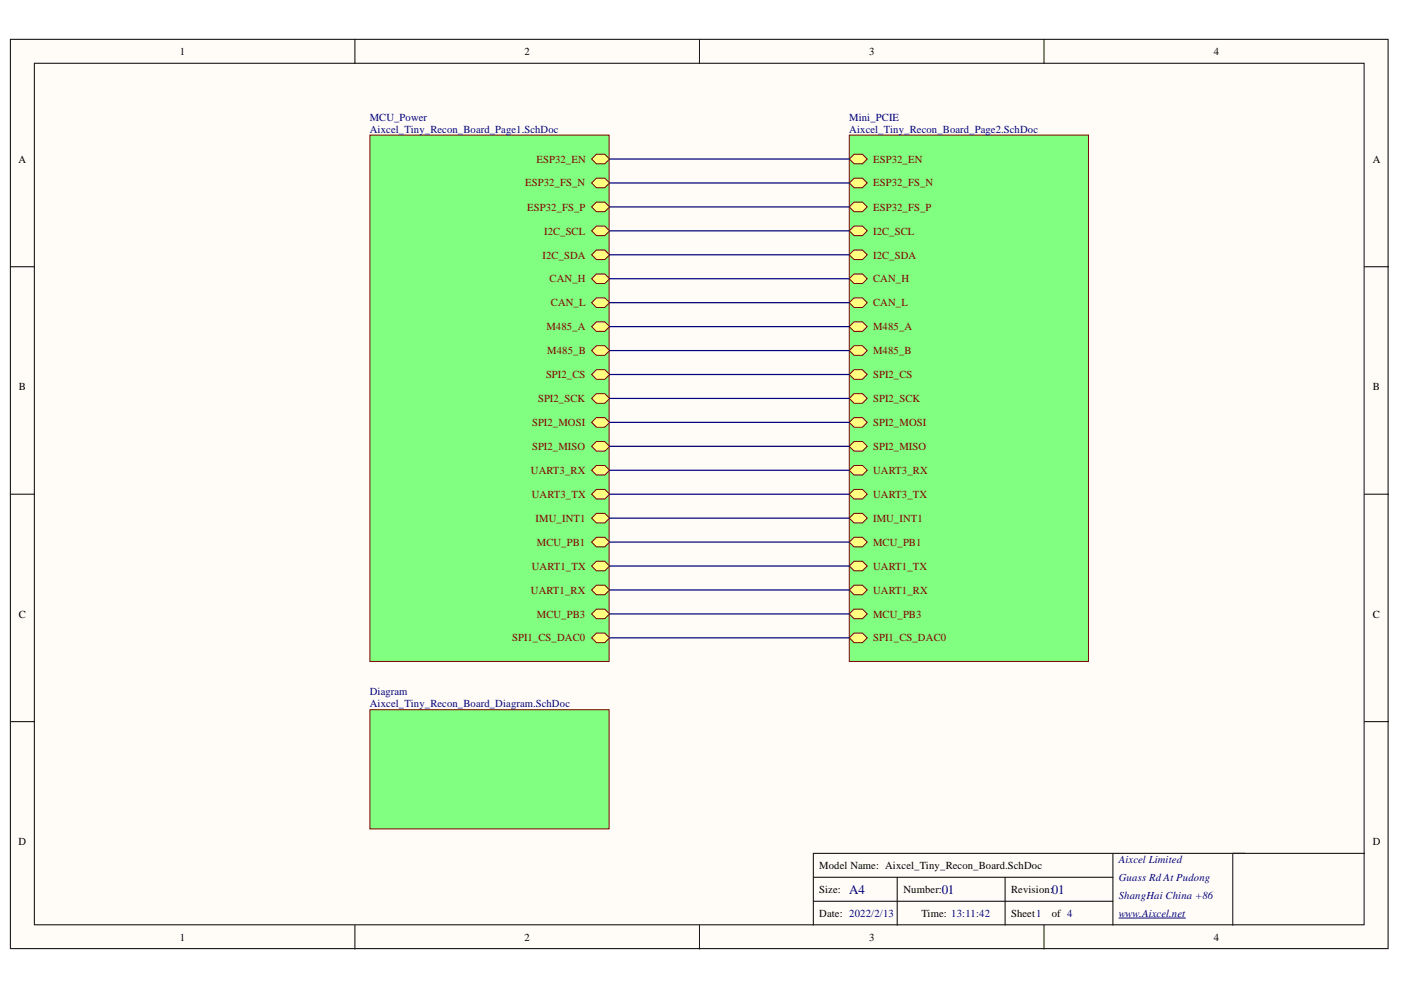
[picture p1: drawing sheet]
<svg xmlns="http://www.w3.org/2000/svg" width="297mm" height="210mm" viewBox="0 0 297 210" stroke-linecap="round" stroke-linejoin="round" font-family="sans-serif">
<g fill="#fffcf8" stroke="#000" stroke-width=".21">
<path d="M2.2 8.3h292.1v192.8h-292.1z"/>
<path d="M7.3 13.4h281.9v182.7h-281.9z"/>
</g>
<g fill="none" stroke="#000" stroke-width=".21">
<path d="M75.3 8.3v5.1M148.3 8.3v5.1M221.4 8.3v5.1M2.2 56.6h5.1M289.3 56.6h5.1M2.2 104.8h5.1M289.3 104.8h5.1M2.2 153h5.1M289.3 153h5.1M75.3 196.2v5M148.3 196.2v5M172.4 186h63.6"/>
<path d="M172.4 191.1h63.6M190.2 186v10.2M213.1 186v10.2M221.4 196.2v5M236 180.9v15.3M263.9 180.9h-91.5v15.3M289.3 180.9h-27.9v15.3"/>
</g>
<path d="M237.2 194.6h14.1" fill="none" stroke="#000080" stroke-width=".21"/>
<path d="M78.4 28.6h50.7v111.6h-50.7z" fill="#80ff80" stroke="#800000" stroke-width=".21"/>
<path d="M125.4 48.9l1-1h1.8l1 1-1 1.1h-1.8z" fill-rule="evenodd" fill="#ffff80"/>
<path d="M125.4 48.9l1-1h1.8l1 1-1 1.1h-1.8z" fill="none" stroke="#800000" stroke-width=".21"/>
<path d="M125.4 54l1-1h1.8l1 1-1 1h-1.8z" fill-rule="evenodd" fill="#ffff80"/>
<path d="M125.4 54l1-1h1.8l1 1-1 1h-1.8z" fill="none" stroke="#800000" stroke-width=".21"/>
<path d="M125.4 59.1l1-1h1.8l1 1-1 1h-1.8z" fill-rule="evenodd" fill="#ffff80"/>
<path d="M125.4 59.1l1-1h1.8l1 1-1 1h-1.8z" fill="none" stroke="#800000" stroke-width=".21"/>
<path d="M125.4 64.2l1-1h1.8l1 1-1 1h-1.8z" fill-rule="evenodd" fill="#ffff80"/>
<path d="M125.4 64.2l1-1h1.8l1 1-1 1h-1.8z" fill="none" stroke="#800000" stroke-width=".21"/>
<path d="M125.4 69.3l1-1.1h1.8l1 1.1-1 1h-1.8z" fill-rule="evenodd" fill="#ffff80"/>
<path d="M125.4 69.3l1-1.1h1.8l1 1.1-1 1h-1.8z" fill="none" stroke="#800000" stroke-width=".21"/>
<path d="M125.4 74.3l1-1h1.8l1 1-1 1h-1.8z" fill-rule="evenodd" fill="#ffff80"/>
<path d="M125.4 74.3l1-1h1.8l1 1-1 1h-1.8z" fill="none" stroke="#800000" stroke-width=".21"/>
<path d="M125.4 79.4l1-1h1.8l1 1-1 1h-1.8z" fill-rule="evenodd" fill="#ffff80"/>
<path d="M125.4 79.4l1-1h1.8l1 1-1 1h-1.8z" fill="none" stroke="#800000" stroke-width=".21"/>
<path d="M125.4 84.5l1-1h1.8l1 1-1 1h-1.8z" fill-rule="evenodd" fill="#ffff80"/>
<path d="M125.4 84.5l1-1h1.8l1 1-1 1h-1.8z" fill="none" stroke="#800000" stroke-width=".21"/>
<path d="M125.4 89.6l1-1.1h1.8l1 1.1-1 1h-1.8z" fill-rule="evenodd" fill="#ffff80"/>
<path d="M125.4 89.6l1-1.1h1.8l1 1.1-1 1h-1.8z" fill="none" stroke="#800000" stroke-width=".21"/>
<path d="M125.4 94.6l1-1h1.8l1 1-1 1h-1.8z" fill-rule="evenodd" fill="#ffff80"/>
<path d="M125.4 94.6l1-1h1.8l1 1-1 1h-1.8z" fill="none" stroke="#800000" stroke-width=".21"/>
<path d="M125.4 99.7l1-1h1.8l1 1-1 1h-1.8z" fill-rule="evenodd" fill="#ffff80"/>
<path d="M125.4 99.7l1-1h1.8l1 1-1 1h-1.8z" fill="none" stroke="#800000" stroke-width=".21"/>
<path d="M125.4 104.8l1-1h1.8l1 1-1 1h-1.8z" fill-rule="evenodd" fill="#ffff80"/>
<path d="M125.4 104.8l1-1h1.8l1 1-1 1h-1.8z" fill="none" stroke="#800000" stroke-width=".21"/>
<path d="M125.4 109.9l1-1.1h1.8l1 1.1-1 1h-1.8z" fill-rule="evenodd" fill="#ffff80"/>
<path d="M125.4 109.9l1-1.1h1.8l1 1.1-1 1h-1.8z" fill="none" stroke="#800000" stroke-width=".21"/>
<path d="M125.4 114.9l1-1h1.8l1 1-1 1.1h-1.8z" fill-rule="evenodd" fill="#ffff80"/>
<path d="M125.4 114.9l1-1h1.8l1 1-1 1.1h-1.8z" fill="none" stroke="#800000" stroke-width=".21"/>
<path d="M125.4 38.8l1-1h1.8l1 1-1 1h-1.8z" fill-rule="evenodd" fill="#ffff80"/>
<path d="M125.4 38.8l1-1h1.8l1 1-1 1h-1.8z" fill="none" stroke="#800000" stroke-width=".21"/>
<path d="M125.4 43.9l1-1h1.8l1 1-1 1h-1.8z" fill-rule="evenodd" fill="#ffff80"/>
<path d="M125.4 43.9l1-1h1.8l1 1-1 1h-1.8z" fill="none" stroke="#800000" stroke-width=".21"/>
<path d="M125.4 120l1-1h1.8l1 1-1 1h-1.8z" fill-rule="evenodd" fill="#ffff80"/>
<path d="M125.4 120l1-1h1.8l1 1-1 1h-1.8z" fill="none" stroke="#800000" stroke-width=".21"/>
<path d="M125.4 125.1l1-1h1.8l1 1-1 1h-1.8z" fill-rule="evenodd" fill="#ffff80"/>
<path d="M125.4 125.1l1-1h1.8l1 1-1 1h-1.8z" fill="none" stroke="#800000" stroke-width=".21"/>
<path d="M125.4 33.7l1-1h1.8l1 1-1 1h-1.8z" fill-rule="evenodd" fill="#ffff80"/>
<path d="M125.4 33.7l1-1h1.8l1 1-1 1h-1.8z" fill="none" stroke="#800000" stroke-width=".21"/>
<path d="M125.4 130.2l1-1h1.8l1 1-1 1h-1.8z" fill-rule="evenodd" fill="#ffff80"/>
<path d="M125.4 130.2l1-1h1.8l1 1-1 1h-1.8z" fill="none" stroke="#800000" stroke-width=".21"/>
<path d="M125.4 135.2l1-1h1.8l1 1-1 1.1h-1.8z" fill-rule="evenodd" fill="#ffff80"/>
<path d="M125.4 135.2l1-1h1.8l1 1-1 1.1h-1.8z" fill="none" stroke="#800000" stroke-width=".21"/>
<path d="M180.1 28.6h50.7v111.6h-50.7z" fill="#80ff80" stroke="#800000" stroke-width=".21"/>
<path d="M180.1 54l1-1h1.8l1 1-1 1h-1.8z" fill-rule="evenodd" fill="#ffff80"/>
<path d="M180.1 54l1-1h1.8l1 1-1 1h-1.8z" fill="none" stroke="#800000" stroke-width=".21"/>
<path d="M180.1 48.9l1-1h1.8l1 1-1 1.1h-1.8z" fill-rule="evenodd" fill="#ffff80"/>
<path d="M180.1 48.9l1-1h1.8l1 1-1 1.1h-1.8z" fill="none" stroke="#800000" stroke-width=".21"/>
<path d="M180.1 59.1l1-1h1.8l1 1-1 1h-1.8z" fill-rule="evenodd" fill="#ffff80"/>
<path d="M180.1 59.1l1-1h1.8l1 1-1 1h-1.8z" fill="none" stroke="#800000" stroke-width=".21"/>
<path d="M180.1 64.2l1-1h1.8l1 1-1 1h-1.8z" fill-rule="evenodd" fill="#ffff80"/>
<path d="M180.1 64.2l1-1h1.8l1 1-1 1h-1.8z" fill="none" stroke="#800000" stroke-width=".21"/>
<path d="M180.1 69.3l1-1.1h1.8l1 1.1-1 1h-1.8z" fill-rule="evenodd" fill="#ffff80"/>
<path d="M180.1 69.3l1-1.1h1.8l1 1.1-1 1h-1.8z" fill="none" stroke="#800000" stroke-width=".21"/>
<path d="M180.1 74.3l1-1h1.8l1 1-1 1h-1.8z" fill-rule="evenodd" fill="#ffff80"/>
<path d="M180.1 74.3l1-1h1.8l1 1-1 1h-1.8z" fill="none" stroke="#800000" stroke-width=".21"/>
<path d="M180.1 79.4l1-1h1.8l1 1-1 1h-1.8z" fill-rule="evenodd" fill="#ffff80"/>
<path d="M180.1 79.4l1-1h1.8l1 1-1 1h-1.8z" fill="none" stroke="#800000" stroke-width=".21"/>
<path d="M180.1 84.5l1-1h1.8l1 1-1 1h-1.8z" fill-rule="evenodd" fill="#ffff80"/>
<path d="M180.1 84.5l1-1h1.8l1 1-1 1h-1.8z" fill="none" stroke="#800000" stroke-width=".21"/>
<path d="M180.1 89.6l1-1.1h1.8l1 1.1-1 1h-1.8z" fill-rule="evenodd" fill="#ffff80"/>
<path d="M180.1 89.6l1-1.1h1.8l1 1.1-1 1h-1.8z" fill="none" stroke="#800000" stroke-width=".21"/>
<path d="M180.1 94.6l1-1h1.8l1 1-1 1h-1.8z" fill-rule="evenodd" fill="#ffff80"/>
<path d="M180.1 94.6l1-1h1.8l1 1-1 1h-1.8z" fill="none" stroke="#800000" stroke-width=".21"/>
<path d="M180.1 99.7l1-1h1.8l1 1-1 1h-1.8z" fill-rule="evenodd" fill="#ffff80"/>
<path d="M180.1 99.7l1-1h1.8l1 1-1 1h-1.8z" fill="none" stroke="#800000" stroke-width=".21"/>
<path d="M180.1 104.8l1-1h1.8l1 1-1 1h-1.8z" fill-rule="evenodd" fill="#ffff80"/>
<path d="M180.1 104.8l1-1h1.8l1 1-1 1h-1.8z" fill="none" stroke="#800000" stroke-width=".21"/>
<path d="M180.1 109.9l1-1.1h1.8l1 1.1-1 1h-1.8z" fill-rule="evenodd" fill="#ffff80"/>
<path d="M180.1 109.9l1-1.1h1.8l1 1.1-1 1h-1.8z" fill="none" stroke="#800000" stroke-width=".21"/>
<path d="M180.1 114.9l1-1h1.8l1 1-1 1.1h-1.8z" fill-rule="evenodd" fill="#ffff80"/>
<path d="M180.1 114.9l1-1h1.8l1 1-1 1.1h-1.8z" fill="none" stroke="#800000" stroke-width=".21"/>
<path d="M180.1 43.9l1-1h1.8l1 1-1 1h-1.8z" fill-rule="evenodd" fill="#ffff80"/>
<path d="M180.1 43.9l1-1h1.8l1 1-1 1h-1.8z" fill="none" stroke="#800000" stroke-width=".21"/>
<path d="M180.1 38.8l1-1h1.8l1 1-1 1h-1.8z" fill-rule="evenodd" fill="#ffff80"/>
<path d="M180.1 38.8l1-1h1.8l1 1-1 1h-1.8z" fill="none" stroke="#800000" stroke-width=".21"/>
<path d="M180.1 120l1-1h1.8l1 1-1 1h-1.8z" fill-rule="evenodd" fill="#ffff80"/>
<path d="M180.1 120l1-1h1.8l1 1-1 1h-1.8z" fill="none" stroke="#800000" stroke-width=".21"/>
<path d="M180.1 125.1l1-1h1.8l1 1-1 1h-1.8z" fill-rule="evenodd" fill="#ffff80"/>
<path d="M180.1 125.1l1-1h1.8l1 1-1 1h-1.8z" fill="none" stroke="#800000" stroke-width=".21"/>
<path d="M180.1 33.7l1-1h1.8l1 1-1 1h-1.8z" fill-rule="evenodd" fill="#ffff80"/>
<path d="M180.1 33.7l1-1h1.8l1 1-1 1h-1.8z" fill="none" stroke="#800000" stroke-width=".21"/>
<path d="M180.1 130.2l1-1h1.8l1 1-1 1h-1.8z" fill-rule="evenodd" fill="#ffff80"/>
<path d="M180.1 130.2l1-1h1.8l1 1-1 1h-1.8z" fill="none" stroke="#800000" stroke-width=".21"/>
<path d="M180.1 135.2l1-1h1.8l1 1-1 1.1h-1.8z" fill-rule="evenodd" fill="#ffff80"/>
<path d="M180.1 135.2l1-1h1.8l1 1-1 1.1h-1.8z" fill="none" stroke="#800000" stroke-width=".21"/>
<path d="M78.4 150.5h50.7v25.3h-50.7z" fill="#80ff80" stroke="#800000" stroke-width=".21"/>
<g fill="none" stroke="#000080" stroke-width=".26">
<path d="M129.2 38.8h50.9M129.2 33.7h50.9M129.2 48.9h50.9M129.2 54h50.9M129.2 59.1h50.9M129.2 43.9h50.9M129.2 64.2h50.9M129.2 69.3h50.9M129.2 74.3h50.9M129.2 79.4h50.9M129.2 84.5h50.9M129.2 89.6h50.9"/>
<path d="M129.2 94.6h50.9M129.2 99.7h50.9M129.2 104.8h50.9M129.2 109.9h50.9M129.2 114.9h50.9M129.2 120h50.9M129.2 125.1h50.9M129.2 130.2h50.9M129.2 135.2h50.9"/>
</g>
<g font-size="2.8" fill="#000080">
<text x="180" y="189.5">A4</text>
<text x="199.7" y="189.5">01</text>
<text x="223" y="189.5">01</text>
</g>
<g font-size="2.3">
<text x="38.1" y="11.7">1</text>
<text x="111.2" y="11.7">2</text>
<text x="184.3" y="11.7">3</text>
<text x="257.3" y="11.7">4</text>
<text x="3.9" y="34.5">A</text>
<text x="291.1" y="34.5">A</text>
<text x="4" y="82.7">B</text>
<text x="291.1" y="82.7">B</text>
<text x="4" y="130.9">C</text>
<text x="291.1" y="130.9">C</text>
<text x="3.9" y="179.2">D</text>
<text x="291.1" y="179.2">D</text>
<text x="173.7" y="184.3">Model Name: Aixcel_Tiny_Recon_Board.SchDoc</text>
<text x="173.7" y="189.3">Size:</text>
<text x="191.5" y="189.3">Number:</text>
<text x="214.4" y="189.3">Revision:</text>
<text x="173.7" y="194.4">Date: 2022/2/13</text>
<text x="195.3" y="194.4">Time: 13:11:42</text>
<text x="214.4" y="194.4">Sheet1</text>
<text x="223" y="194.4">of 4</text>
<text x="38.1" y="199.5">1</text>
<text x="111.2" y="199.5">2</text>
<text x="184.3" y="199.5">3</text>
<text x="257.3" y="199.5">4</text>
</g>
<g font-size="2.3" fill="#000080">
<text x="78.4" y="25.6">MCU_Power</text>
<text x="78.4" y="28.1">Aixcel_Tiny_Recon_Board_Page1.SchDoc</text>
<text x="180" y="25.6">Mini_PCIE</text>
<text x="180" y="28.1">Aixcel_Tiny_Recon_Board_Page2.SchDoc</text>
<text x="78.4" y="147.4">Diagram</text>
<text x="78.4" y="150">Aixcel_Tiny_Recon_Board_Diagram.SchDoc</text>
<text x="237.2" y="183">Aixcel Limited</text>
<text x="237.2" y="186.8">Guass Rd At Pudong</text>
<text x="237.2" y="190.6">ShangHai China +86</text>
<text x="237.2" y="194.4">www.Aixcel.net</text>
</g>
<g font-size="2.3" fill="#800000">
<text x="113.7" y="34.5">ESP32_EN</text>
<text x="185.1" y="34.5">ESP32_EN</text>
<text x="111.4" y="39.5">ESP32_FS_N</text>
<text x="185.1" y="39.5">ESP32_FS_N</text>
<text x="111.8" y="44.7">ESP32_FS_P</text>
<text x="185.1" y="44.7">ESP32_FS_P</text>
<text x="115.3" y="49.8">I2C_SCL</text>
<text x="185.1" y="49.8">I2C_SCL</text>
<text x="115" y="54.8">I2C_SDA</text>
<text x="116.5" y="59.9">CAN_H</text>
<text x="185.1" y="54.8">I2C_SDA</text>
<text x="185.1" y="59.9">CAN_H</text>
<text x="116.8" y="65">CAN_L</text>
<text x="185.1" y="65">CAN_L</text>
<text x="115.9" y="70">M485_A</text>
<text x="185.1" y="70">M485_A</text>
<text x="116" y="75.1">M485_B</text>
<text x="185.1" y="75.1">M485_B</text>
<text x="115.8" y="80.2">SPI2_CS</text>
<text x="185.1" y="80.2">SPI2_CS</text>
<text x="114.1" y="85.2">SPI2_SCK</text>
<text x="185.1" y="85.2">SPI2_SCK</text>
<text x="112.8" y="90.3">SPI2_MOSI</text>
<text x="112.8" y="95.4">SPI2_MISO</text>
<text x="185.1" y="90.3">SPI2_MOSI</text>
<text x="185.1" y="95.4">SPI2_MISO</text>
<text x="112.6" y="100.4">UART3_RX</text>
<text x="185.1" y="100.4">UART3_RX</text>
<text x="112.7" y="105.6">UART3_TX</text>
<text x="185.1" y="105.6">UART3_TX</text>
<text x="113.6" y="110.7">IMU_INT1</text>
<text x="185.1" y="110.7">IMU_INT1</text>
<text x="113.8" y="115.7">MCU_PB1</text>
<text x="185.1" y="115.7">MCU_PB1</text>
<text x="112.6" y="125.9">UART1_RX</text>
<text x="112.7" y="120.8">UART1_TX</text>
<text x="185.1" y="120.8">UART1_TX</text>
<text x="185.1" y="125.9">UART1_RX</text>
<text x="113.8" y="130.9">MCU_PB3</text>
<text x="185.1" y="130.9">MCU_PB3</text>
<text x="108.6" y="136">SPI1_CS_DAC0</text>
<text x="185.1" y="136">SPI1_CS_DAC0</text>
</g>
</svg>
